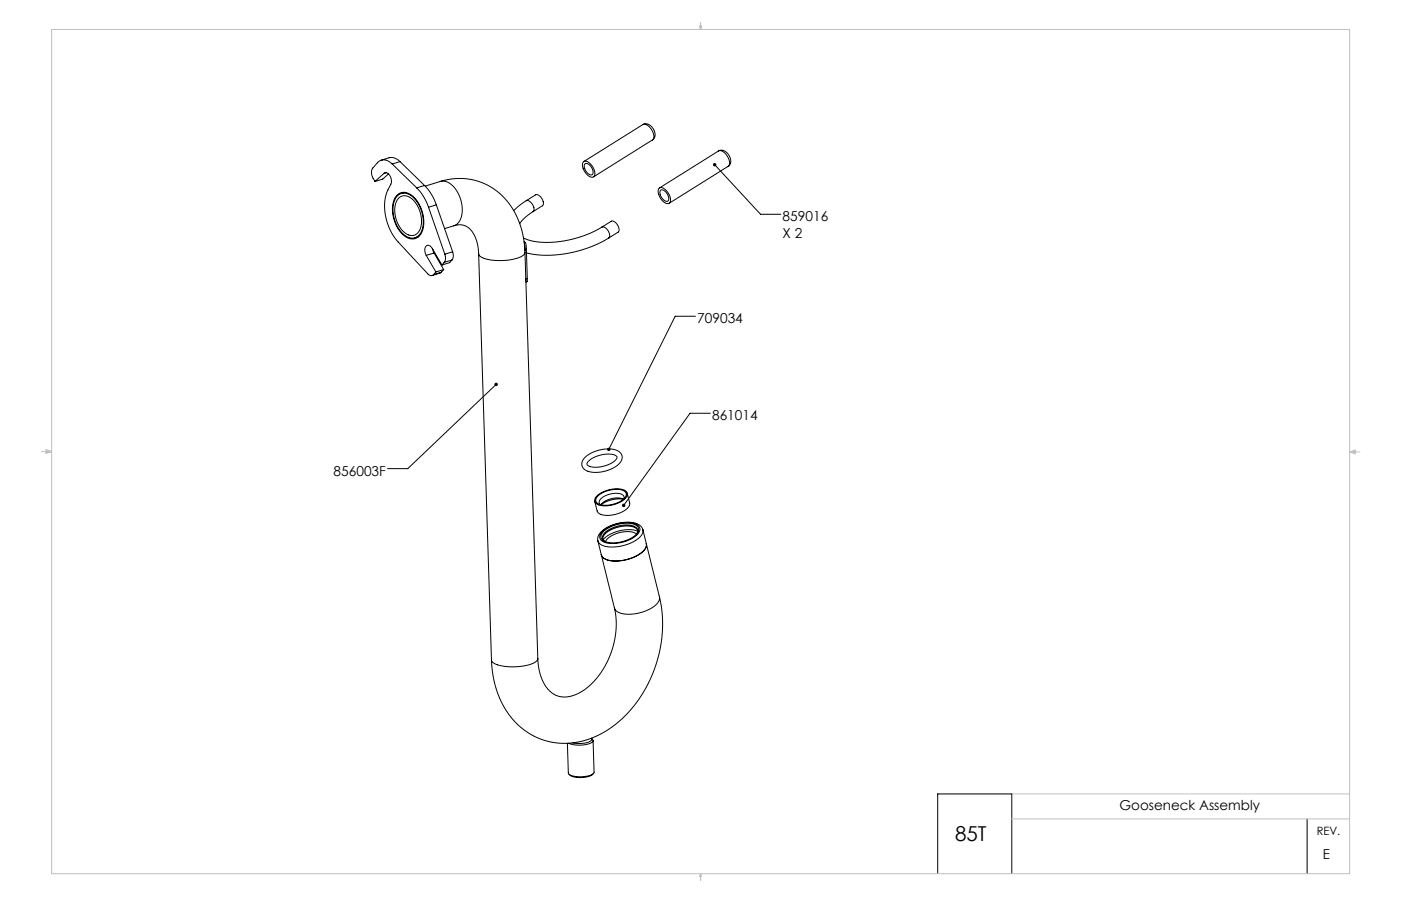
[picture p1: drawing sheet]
<svg xmlns="http://www.w3.org/2000/svg" width="432mm" height="279mm" viewBox="0 0 432 279" stroke-linecap="round" stroke-linejoin="round" font-family="sans-serif">
<g fill="none" stroke="#000" stroke-width=".31">
<path d="M198.1 38.4a3 3 0 0 1 3.8 3.2l-.2 .9-.6 .6M117.5 49.4l2.4-.7a3.5 3.5 0 0 1 3.4 1.1M118.3 53.5a1.76 1.76 0 0 1 2.3 1.9v1.1l-1 2.1a15.9 15.9 0 0 0 3.1 16.1l9.3 9.9 .9 .4 .7-.3M118.3 53.5l-2.7 2.5M119 53.3l-.7 .2M119.7 53.6l-1.7 1.6-2.4 .8M120.9 50.6a2.99 2.99 0 0 0-4.6-.4l-1.4 1.6a2.98 2.98 0 0 0 .1 3.2l.6 1M120.9 50.6l7.5 7.3M123.3 49.8l-2.4 .8M123.3 49.8l7.5 7.4M124.8 59.3l-1.1 .4M128.4 57.9a15.5 15.5 0 0 1 3.7 6"/>
<path d="M130.8 57.2a15.5 15.5 0 0 1 3.7 6M130.8 57.2l-2.4 .7M135.7 56a19.4 19.4 0 0 1 24.4 12.8l1.1 3.9 .6 4.7M135.7 56a5.3 5.3 0 0 1 5.5 3.5 8.6 8.6 0 0 1-.1 9.4l-1.2 .7M135.7 56l-4.7 1.4M179.8 49.9a2.45 2.45 0 0 1 3 1.8 2.01 2.01 0 0 1-.1 2.9 3.8 3.8 0 0 1-2.9-4.6zM180.3 50.5a2.31 2.31 0 0 1 2.5 2.3 .85 .85 0 0 1-.5 1.2 .85 .85 0 0 1-1.1-.5 2.54 2.54 0 0 1-.9-3zM201.1 43.1a3.1 3.1 0 0 0-1-4 1.78 1.78 0 0 0-2-.7l-18.2 11.4M201.1 43.1l-18.2 11.4M203.2 58a2.45 2.45 0 0 1 2.9 1.8 2.01 2.01 0 0 1-.1 3 3.8 3.8 0 0 1-2.9-4.7zM203.6 58.7a2.31 2.31 0 0 1 2.5 2.3 .85 .85 0 0 1-.5 1.1 .85 .85 0 0 1-1.1-.5 2.54 2.54 0 0 1-.9-2.9zM220.3 50.8l14.1 15.3h6.3"/>
<path d="M221.5 46.6a3.3 3.3 0 0 1 3.3 2.9v1.1l-.4 .7M221.5 46.6l-18.2 11.4M221.5 46.6a3 3 0 0 1 3.7 3.1l-.2 .9-.6 .7M224.4 51.3l-18.2 11.4M122.4 60.2a3.7 3.7 0 0 1 5.5 .9 10.1 10.1 0 0 1 1.6 11.3 3.4 3.4 0 0 1-5.5-.2 10.2 10.2 0 0 1-2-11.5zM122.4 60.5a3.5 3.5 0 0 1 5.4 .8 9.7 9.7 0 0 1 1.6 11 3.4 3.4 0 0 1-5.5-.5 9.8 9.8 0 0 1-1.8-11zM122.9 61.1a3.2 3.2 0 0 1 4.8 1 8.4 8.4 0 0 1 1.1 9.6 3.1 3.1 0 0 1-4.8-.6 8.4 8.4 0 0 1-1.3-9.8zM129 73l-1.1 .3M131.4 78.8a1.98 1.98 0 0 1 .5-3.2l.6 .2 .6 .7 3.1 5.2M131.4 78.8l2.9 5.1M132.1 63.9l5 14.5M133.4 76.9l.4 1.1"/>
<path d="M133.8 78l-2.4 .8M133.8 78l2.9 5.1M134.5 63.2l-2.4 .7M134.5 63.2l5 14.5M137.1 78.4l.2 1.3-.4 1.2M139.5 77.7l.2 1.3-.4 1.2M139.5 77.7l-2.4 .7M139.9 69.6a5.1 5.1 0 0 1 6.6 3.7l.8 2.5 .2 2.5M139.9 69.6l-2.9 .9M147.5 78.3l4 125.2M161.5 74.5l.4 .3M161.6 75.1l.2 1.9"/>
<path d="M161.8 77l.3 9M161.8 77.9a3.8 3.8 0 0 1-3.3 2l-3.7 .5-3.8-.3a3.7 3.7 0 0 1-3.5-1.8M161.9 74.8l.3 2.1M161.9 74.8l-.3 .1M162.2 61.9l-3.9 3.1M162.2 61.9l2.9-1.8a2.44 2.44 0 0 1 2.1 3.3l-2.9 1.9M162.2 61.9a2.44 2.44 0 0 1 2.1 3.4M162.2 76.9l-.4 .1M162.2 76.9l.3 9M164.3 65.3l-2.5 1.8-1.6 1.9M185.5 70l-2.7 1.5-3.3 1.4-3.6 1-3.2 .6-3.1 .2h-3.3l-2.7-.5-2.3-.8M185.5 70l2.9-1.8a2.44 2.44 0 0 1 2.1 3.4l-2.9 1.8"/>
<path d="M185.5 70a2.44 2.44 0 0 1 2.1 3.4M187.6 73.4l-3 1.7-3.7 1.5-3.9 1.1-4.1 .7a27.7 27.7 0 0 1-10.6-.4M134.3 83.9l-.7 .8M136 83.9l-2.8 1.1M136 83.9l-2.4 .8M136.7 83.1l-.7 .8M136.7 83.1l-2.4 .8M136.9 80.9l-.7 .8M139.3 80.2l-2.4 .7M139.3 80.2l-.7 .8-2.4 .7M162.1 86v.6M162.1 86.5l3.7 116.6"/>
<path d="M162.5 85.9v.2a.61 .61 0 0 1-.4 .9M162.5 85.9l-.4 .1M214.3 97.5h-6.2l-20.5 41.1M152.9 118.6l-27.2 25.9h-6.3M218.9 127.4h-6.2l-20.5 28.5M180.2 141.1a10.2 10.2 0 0 1 10.5-1.9 2.47 2.47 0 0 1-.4 4.3l-1.8 1.1-2.4 .8a6.2 6.2 0 0 1-6.5-1.3 2.45 2.45 0 0 1 .6-3zM181.4 142.1l1.5-.9 2.1-.8 2-.4 1.9 .2a1.01 1.01 0 0 1 1.2 1.1l-1.3 1.3-2.3 1.1-2.5 .4-2.2-.3a.88 .88 0 0 1-.9-.7 .88 .88 0 0 1 .5-1zM183.9 153a8.6 8.6 0 0 1 8.9-1.6 1.73 1.73 0 0 1-.7 2.9l-2.8 1.3a5.6 5.6 0 0 1-5.9-.7l-.1-.9zM184.3 152.9a8 8 0 0 1 8.3-1.3 1.61 1.61 0 0 1-.8 2.6l-2.4 1.2a5.3 5.3 0 0 1-5.7-.6v-.9zM192.1 154h-.1a9.2 9.2 0 0 0-6.8 1.7M192.2 154a6.5 6.5 0 0 0-7 1.7M192.2 153.9a1.29 1.29 0 0 0-1.5-1.7h-2a4.4 4.4 0 0 0-4 2.8l.4 .7"/>
<path d="M193.3 152.1l.8 3a3.6 3.6 0 0 1-3.1 3.1l-1 .3a5.6 5.6 0 0 1-5.8-.7l-.9-3.2M184.3 166.8l5.1 20.7M185.3 171.1a4.2 4.2 0 0 0 4.5 1.9l3.2-.4a8.1 8.1 0 0 0 6.2-4.2v-.7a4.2 4.2 0 0 1-3 3.7l-3 1.2a8.2 8.2 0 0 1-7.5-.9zM185.7 163.9a10.9 10.9 0 0 1 10.7-2.1 1.86 1.86 0 0 1-.2 3.3 11 11 0 0 1-10.5 1.9 1.77 1.77 0 0 1 0-3.1zM186.1 163.8a10.2 10.2 0 0 1 10-1.8 1.8 1.8 0 0 1-.4 3.2 10.1 10.1 0 0 1-9.8 1.5 1.7 1.7 0 0 1 .2-2.9zM196.2 164.7a8.3 8.3 0 0 0-8.4 1l-.7 .6-.4 .8a1.67 1.67 0 0 1-1-1.6 1.67 1.67 0 0 1 1-1.5 9.3 9.3 0 0 1 9.3-1.4 1.41 1.41 0 0 1 .2 2.1M196.5 163.8a11 11 0 0 0-10.6 2.6M196.5 163.6a4.7 4.7 0 0 0-5-1.2h-.3a6.5 6.5 0 0 0-5.4 3.5v.3M198.1 163.4a4.3 4.3 0 0 0-4.7-2.4l-3.6 .6a7.2 7.2 0 0 0-5.6 4.3l.1 .9M198.1 163.4a4.2 4.2 0 0 1-3 3.7l-3 1.1a8.2 8.2 0 0 1-7.5-.8l-.3-.6M198.1 163.4l5.1 20.7M189.4 187.5a25.5 25.5 0 0 1-10.3 25.9 7.6 7.6 0 0 1-10-.7 14.9 14.9 0 0 1-3.3-9.6"/>
<path d="M203.2 184.1a39.7 39.7 0 0 1-16.5 41.3 21.7 21.7 0 0 1-28.4-3.2 29.1 29.1 0 0 1-6.8-18.7M203.2 184.1a4.1 4.1 0 0 1-2.9 3.7l-3.3 1.2a7.7 7.7 0 0 1-7.4-.9l-.2-.6M165.8 203.1a3.3 3.3 0 0 1-3.1 2l-4 .5-3.7-.2a3.7 3.7 0 0 1-3.5-1.9M176.5 229.1l1.8 .2 1.9-.1a1.95 1.95 0 0 0 2.2-1.3l-.2-.2 .3 .2a.78 .78 0 0 1 .2 .9 .78 .78 0 0 1-.9 .5l-1.5 .4-2 .1-1.8-.2-1.2-.4M182.8 228.4l.3 9.7a4.1 4.1 0 0 1-4 1.4h-1.4a2.58 2.58 0 0 1-2.5-1.1l-.3-9.2M182.9 238.6l-1.4 .8-2.4 .4-2.3-.2-1.4-.8M402.9 252.5v16.9M289 269.4v-24.6h22.8v24.6"/>
</g>
<g fill="none" stroke="#c0c0c0" stroke-width=".31">
<path d="M15.9 9.1h400.1v260.3h-400.1zM215.6 8h.6l-.3 1.1zM215.7 8l.2 1.1M215.9 6.9v2.2M216 8l-.1 1.1M12.7 139.3h3.2M14.2 139l1.7 .3M14.2 138.7l1.7 .6-1.7 .5zM15.9 139.3l-1.7 .2M416 139.4h3.1M416 139.4l1.7-.6v1.1zM416 139.4l1.7 .2"/>
<path d="M417.7 139.1l-1.7 .3M311.7 252.5h104.3M311.8 244.8h104.2M215.9 269.4v2.2M215.9 269.4l.3 .9h-.6z"/>
</g>
<path d="M152.5 118.2a.53 .53 0 0 0 0 .7 .53 .53 0 0 0 .8 0 .53 .53 0 0 0 0-.7l-.4 .3 .4-.3-.4-.2zM219.9 50.4a.53 .53 0 0 0 .2 .9 .53 .53 0 0 0 .7-.6 .53 .53 0 0 0-.8-.4l.3 .5zM187.3 138.2l-.2 .4 .1 .3 .2 .2 .2-.5-.2 .5a.53 .53 0 0 0 .8-.6 .53 .53 0 0 0-.9-.3zM191.9 155.5l-.2 .3 .2 .5 .3-.4-.3 .4a.53 .53 0 0 0 .7-.1 .53 .53 0 0 0 0-.7 .53 .53 0 0 0-.7 0z" fill="#000"/>
<text font-size="6.3" x="294.3" y="259.4">85T</text>
<g font-size="4.2">
<text x="241.2" y="68.2">859016</text>
<text x="241.2" y="73.5">X 2</text>
<text x="214.9" y="99.6">709034</text>
<text x="219.5" y="129.6">861014</text>
<text x="102.8" y="146.7">856003F</text>
<text x="345.1" y="249.8">Gooseneck Assembly</text>
<text x="407.7" y="264.9">E</text>
</g>
<text font-size="3.5" x="405.8" y="257.6">REV.</text>
</svg>
